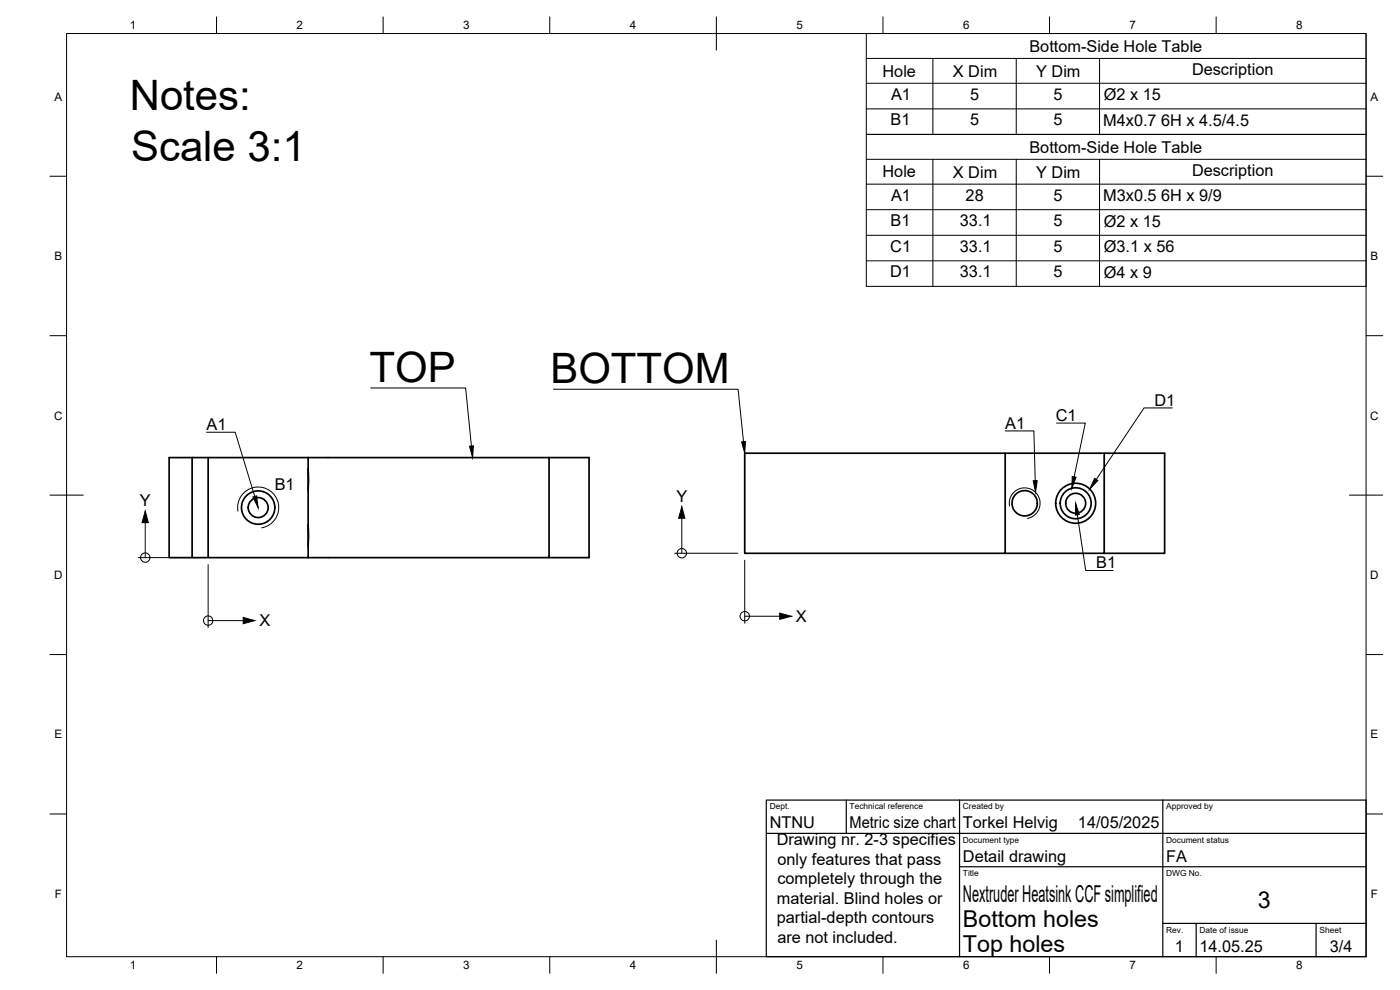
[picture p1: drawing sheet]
<svg xmlns="http://www.w3.org/2000/svg" width="420mm" height="297mm" viewBox="0 0 420 297" stroke-linecap="round" stroke-linejoin="round" font-family="sans-serif">
<!-- layer: Visible -->
<g fill="none" stroke="#000" stroke-width=".51">
<path d="M50.8 137.3h6.9v30h-6.9zM57.7 137.3h34.8M62.5 137.3v30h30M92.5 137.3h72.3v30h-72.3M92.5 137.3v30M164.8 137.3h12v30h-12M301.7 136v30h-78.2v-30h126v30h-18.1M331.4 136v30h-29.7M92.5 157.4v6.6M92.5 140.6v6.6M57.7 167.3h4.8"/>
<circle cx="77.5" cy="152.3" r="5"/>
<circle cx="77.5" cy="152.3" r="3"/>
<circle cx="307.5" cy="151" r="3.8"/>
<circle cx="322.8" cy="151" r="3"/>
<circle cx="322.8" cy="151" r="4.6"/>
<circle cx="322.8" cy="151" r="6"/>
</g>
<!-- layer: Visible Narrow -->
<path d="M71.4 153.4a6.2 6.2 0 0 1 5-7.2 6.2 6.2 0 0 1 7.2 5 6.2 6.2 0 0 1-5 7.2M303 151.8a4.6 4.6 0 0 1 3.7-5.4 4.6 4.6 0 0 1 5.4 3.8 4.6 4.6 0 0 1-3.8 5.4" fill="none" stroke="#000" stroke-width=".3"/>
<!-- layer: BORDER -->
<g fill="none" stroke="#000" stroke-width=".3">
<path d="M20 10.1h390v276.9h-390zM65 5.1v5M115 5.1v5M165 5.1v5M215 5.1v10M265 5.1v5M315 5.1v5M365 5.1v5M15 52.9h5M410 52.9h5M15 100.7h5M410 100.7h5"/>
<path d="M15 148.6h10M405 148.6h10M15 196.4h5M410 196.4h5M15 244.2h5M410 244.2h5M65 287v5M115 287v5M165 287v5M215 282.1v9.9M265 287v5M315 287v5"/>
<path d="M365 287v5"/>
</g>
<!-- layer: TITLEBLOCK -->
<path d="M230 240.1h180v46.9h-180zM230 250h180M254 240.1v9.9M288 240.1v46.9M349 240.1v46.9M288 260.1h122M349 277.1h61M359 277.1v9.9M395 277.1v9.9" fill="none" stroke="#000" stroke-width=".36"/>
<!-- layer: Origin Marker -->
<g fill="none" stroke="#000" stroke-width=".3">
<path d="M43.6 156.8v10.5M204.6 155.5v10.5M41.5 167.3h18.9M62.5 169.4v18.9M202.5 166h18.9M223.5 168.1v18.9M62.5 186.2h10.5M223.5 184.9h10.5"/>
<circle cx="43.6" cy="167.3" r="1.41"/>
<circle cx="204.6" cy="166" r="1.41"/>
<circle cx="62.5" cy="186.2" r="1.41"/>
<circle cx="223.5" cy="184.9" r="1.41"/>
</g>
<path d="M43.6 153.3l.9 3.5h-1.9zM204.6 152l.9 3.5h-1.8zM73 185.3l3.5 .9-3.5 .9zM234 184l3.5 .9-3.5 .9z" fill="#000" stroke="#000" stroke-width=".3"/>
<!-- layer: Hole Tables -->
<g fill="none" stroke="#000" stroke-width=".3">
<path d="M260 10.1h150v75.8h-150v-45.6h150h-150zM260 17.5h150M280 17.5v22.8M305 17.5v22.8M330 17.5v22.8M260 25h150M260 32.7h150M260 47.8h150M260 55.3h150M280 47.8v38.1M305 47.8v38.1M330 47.8v38.1"/>
<path d="M260 62.9h150M260 70.6h150M260 78.3h150"/>
</g>
<!-- layer: HoleIds -->
<path d="M75.9 149.1l1.1-.3 .5 3.5zM310.1 144.2h1.2l-.5 3.5zM322.8 151l1.1 3.4-1.2 .1zM321.8 142.9l1.1 .3-1.2 3.3zM328.5 143.5l1 .7-2.5 2.6z" fill="#000" stroke="#000" stroke-width=".3"/>
<path d="M62 129.7h8.6l5.9 19.3M301.7 129.3h8.6l.4 14.9M317.1 126.9h8.6l-3.3 16.2M351.8 122.4h-8.5l-14.3 21.5M323.3 154.5l2.5 16.7h8.3" fill="none" stroke="#000" stroke-width=".3"/>
<!-- layer: Leaders -->
<path d="M140.9 133.9l1.2-.1-.3 3.5zM222.6 132.6l1.1-.1-.2 3.5z" fill="#000" stroke="#000" stroke-width=".3"/>
<path d="M111.2 116.4h28.5l1.8 17.4M166.1 116.8h55.4l1.6 15.7" fill="none" stroke="#000" stroke-width=".3"/>
<g font-size="12.6">
<text x="38.9" y="33">Notes:</text>
<text x="39.3" y="48.2">Scale 3:1</text>
<text x="110.9" y="114.6">TOP</text>
<text x="165.2" y="115">BOTTOM</text>
</g>
<g font-size="7">
<text x="289" y="270.6">Nextruder Heatsink CCF simplified</text>
<text x="377.5" y="272.3">3</text>
<text x="289" y="278.1">Bottom holes</text>
<text x="289" y="285.5">Top holes</text>
</g>
<g font-size="4.9">
<text x="308.9" y="15.5">Bottom-Side Hole Table</text>
<text x="264.9" y="23">Hole</text>
<text x="286" y="23">X Dim</text>
<text x="311" y="23">Y Dim</text>
<text x="357.7" y="22.5">Description</text>
<text x="267.4" y="29.9">A1</text>
<text x="291.1" y="29.9">5</text>
<text x="316.1" y="29.9">5</text>
<text x="331.3" y="30.1">Ø2 x 15</text>
<text x="267.3" y="37.6">B1</text>
<text x="291.1" y="37.6">5</text>
<text x="316.1" y="37.6">5</text>
<text x="331.1" y="37.7">M4x0.7 6H x 4.5/4.5</text>
<text x="308.9" y="45.8">Bottom-Side Hole Table</text>
<text x="264.9" y="53.2">Hole</text>
<text x="286" y="53.3">X Dim</text>
<text x="311" y="53.3">Y Dim</text>
<text x="357.7" y="52.8">Description</text>
<text x="267.4" y="60.2">A1</text>
<text x="289.8" y="60.2">28</text>
<text x="316.1" y="60.2">5</text>
<text x="331.1" y="60.3">M3x0.5 6H x 9/9</text>
<text x="267.3" y="67.8">B1</text>
<text x="288.1" y="67.8">33.1</text>
<text x="316.1" y="67.8">5</text>
<text x="331.3" y="68.1">Ø2 x 15</text>
<text x="267.2" y="75.6">C1</text>
<text x="288.1" y="75.5">33.1</text>
<text x="316.1" y="75.5">5</text>
<text x="331.3" y="75.7">Ø3.1 x 56</text>
<text x="267.1" y="83.2">D1</text>
<text x="288.1" y="83.2">33.1</text>
<text x="316.1" y="83.1">5</text>
<text x="331.3" y="83.4">Ø4 x 9</text>
<text x="346.5" y="121.7">D1</text>
<text x="62" y="129">A1</text>
<text x="301.7" y="128.6">A1</text>
<text x="316.9" y="126.2">C1</text>
<text x="82.5" y="146.9">B1</text>
<text x="42" y="151.9">Y</text>
<text x="203" y="150.6">Y</text>
<text x="329" y="170.5">B1</text>
<text x="77.9" y="187.9">X</text>
<text x="238.9" y="186.7">X</text>
<text x="231" y="248.5">NTNU</text>
<text x="255" y="248.5">Metric size chart</text>
<text x="289" y="248.5">Torkel Helvig</text>
<text x="323.5" y="248.5">14/05/2025</text>
<text x="233.1" y="253.6">Drawing nr. 2-3 specifies</text>
<text x="233.3" y="259.5">only features that pass</text>
<text x="289" y="258.6">Detail drawing</text>
<text x="350" y="258.6">FA</text>
<text x="233.3" y="265.3">completely through the</text>
<text x="233.2" y="271.2">material. Blind holes or</text>
<text x="233.2" y="277">partial-depth contours</text>
<text x="233.3" y="282.8">are not included.</text>
<text x="352.6" y="285.7">1</text>
<text x="360" y="285.5">14.05.25</text>
<text x="399.1" y="285.7">3/4</text>
</g>
<g font-size="3.5">
<text x="39" y="8.8">1</text>
<text x="89" y="8.8">2</text>
<text x="139" y="8.8">3</text>
<text x="189" y="8.8">4</text>
<text x="239" y="8.8">5</text>
<text x="289" y="8.8">6</text>
<text x="339" y="8.8">7</text>
<text x="389" y="8.8">8</text>
<text x="16.3" y="30.2">A</text>
<text x="411.3" y="30.2">A</text>
<text x="16.3" y="78">B</text>
<text x="411.3" y="78">B</text>
<text x="16.2" y="125.9">C</text>
<text x="411.2" y="125.9">C</text>
<text x="16.2" y="173.7">D</text>
<text x="411.2" y="173.7">D</text>
<text x="16.3" y="221.6">E</text>
<text x="411.3" y="221.6">E</text>
<text x="16.4" y="269.4">F</text>
<text x="411.4" y="269.4">F</text>
<text x="39" y="290.8">1</text>
<text x="89" y="290.8">2</text>
<text x="139" y="290.8">3</text>
<text x="189" y="290.8">4</text>
<text x="239" y="290.8">5</text>
<text x="289" y="290.8">6</text>
<text x="339" y="290.8">7</text>
<text x="389" y="290.8">8</text>
</g>
<g font-size="2.5">
<text x="231" y="242.9">Dept.</text>
<text x="255" y="242.9">Technical reference</text>
<text x="289" y="242.9">Created by</text>
<text x="350" y="242.9">Approved by</text>
<text x="289" y="252.8">Document type</text>
<text x="350" y="252.8">Document status</text>
<text x="289" y="262.9">Title</text>
<text x="350" y="262.9">DWG No.</text>
<text x="350" y="279.9">Rev.</text>
<text x="360" y="279.9">Date of issue</text>
<text x="396" y="279.9">Sheet</text>
</g>
</svg>
